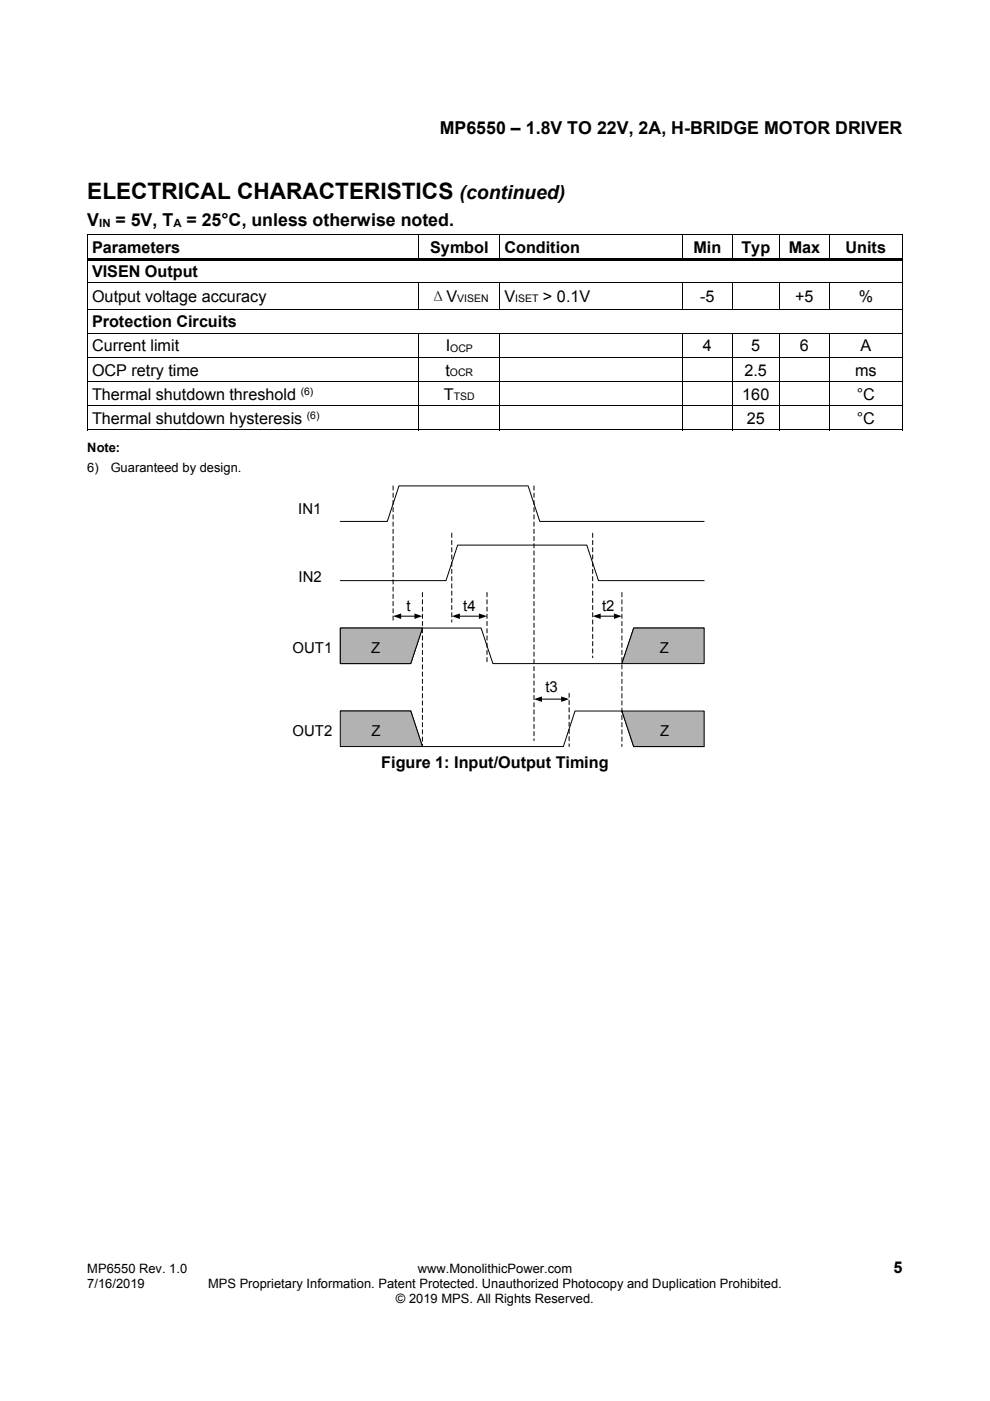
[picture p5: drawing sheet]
<svg xmlns="http://www.w3.org/2000/svg" width="210mm" height="297mm" viewBox="0 0 210 297" stroke-linecap="round" stroke-linejoin="round" font-family="sans-serif">
<g fill="#000">
<path d="M18.4 49.7h.2v.7h-.2zM18.4 54.8h.2v.7h-.2zM18.6 54.8h172.7v.5h-172.7zM88.8 49.7h.1v.7h-.1zM105.9 49.7h.2v.7h-.2zM144.7 49.7h.1v.7h-.1zM155.2 49.7h.2v.7h-.2zM165.2 49.7h.2v.7h-.2zM175.8 49.7h.2v.7h-.2zM191.3 49.7h.2v.7h-.2zM191.3 49.7h.2v.1h-.2zM191.3 54.8h.2v.7h-.2z"/>
<path d="M18.4 59.9h.2v.7h-.2zM18.4 65.5h.2v.7h-.2zM18.4 70.7h.2v.6h-.2zM18.4 75.8h.2v.6h-.2zM88.8 59.9h.1v.7h-.1zM88.8 70.7h.1v.6h-.1zM88.8 75.8h.1v.6h-.1zM105.9 59.9h.2v.7h-.2zM105.9 70.7h.2v.6h-.2zM105.9 75.8h.2v.6h-.2zM144.7 59.9h.1v.7h-.1zM144.7 70.7h.1v.6h-.1z"/>
<path d="M144.7 75.8h.1v.6h-.1zM155.2 59.9h.2v.7h-.2zM155.2 70.7h.2v.6h-.2zM155.2 75.8h.2v.6h-.2zM165.2 59.9h.2v.7h-.2zM165.2 70.7h.2v.6h-.2zM165.2 75.8h.2v.6h-.2zM175.8 59.9h.2v.7h-.2zM175.8 70.7h.2v.6h-.2zM175.8 75.8h.2v.6h-.2zM191.3 59.9h.2v.7h-.2zM191.3 65.5h.2v.7h-.2z"/>
<path d="M191.3 70.7h.2v.6h-.2zM191.3 75.8h.2v.6h-.2zM18.4 80.9h.2v.6h-.2zM18.4 86h.2v.6h-.2zM88.8 80.9h.1v.6h-.1zM88.8 86h.1v.6h-.1zM105.9 80.9h.2v.6h-.2zM105.9 86h.2v.6h-.2zM144.7 80.9h.1v.6h-.1zM144.7 86h.1v.6h-.1zM155.2 80.9h.2v.6h-.2zM155.2 86h.2v.6h-.2z"/>
<path d="M165.2 80.9h.2v.6h-.2zM165.2 86h.2v.6h-.2zM175.8 80.9h.2v.6h-.2zM175.8 86h.2v.6h-.2zM191.3 80.9h.2v.6h-.2zM191.3 86h.2v.6h-.2zM191.3 91.1h.2v.1h-.2z"/>
</g>
<g fill="none" stroke="#000" stroke-width=".21">
<path d="M18.4 49.8h70.4M18.5 50.4v4.4M18.5 55.5v4.4M18.6 60h70.2M88.9 50.4v4.4M88.9 49.8h17M88.9 60h17M106 50.4v4.4M106.1 49.8h38.6M106.1 60h38.6M144.7 50.4v4.4M144.8 49.8h10.4"/>
<path d="M144.8 60h10.4M155.3 50.4v4.4M155.4 49.8h9.8M155.4 60h9.8M165.3 50.4v4.4M165.4 49.8h10.4M165.4 60h10.4M175.9 50.4v4.4M176 49.8h15.3M176 60h15.3M191.4 50.4v4.4M191.4 55.5v4.4"/>
<path d="M18.5 60.6v4.9M18.5 66.2v4.5M18.5 71.3v4.5M18.5 76.4v4.5M18.6 65.6h172.7M18.6 70.7h70.2M18.6 75.8h70.2M88.9 60.6v4.9M88.9 71.3v4.5M88.9 76.4v4.5M88.9 70.7h17M88.9 75.8h17"/>
<path d="M106 60.6v4.9M106 71.3v4.5M106 76.4v4.5M106.1 70.7h38.6M106.1 75.8h38.6M144.7 60.6v4.9M144.7 71.3v4.5M144.7 76.4v4.5M144.8 70.7h10.4M144.8 75.8h10.4M155.3 60.6v4.9M155.3 71.3v4.5"/>
<path d="M155.3 76.4v4.5M155.4 70.7h9.8M155.4 75.8h9.8M165.3 60.6v4.9M165.3 71.3v4.5M165.3 76.4v4.5M165.4 70.7h10.4M165.4 75.8h10.4M175.9 60.6v4.9M175.9 71.3v4.5M175.9 76.4v4.5M176 70.7h15.3"/>
<path d="M176 75.8h15.3M191.4 60.6v4.9M191.4 66.2v4.5M191.4 71.3v4.5M191.4 76.4v4.5M18.4 91.2h70.4M18.5 81.5v4.5M18.5 86.6v4.6M18.6 80.9h70.2M18.6 86h70.2M88.9 81.5v4.5M88.9 86.6v4.6"/>
<path d="M88.9 80.9h17M88.9 86h17M88.9 91.2h17M106 81.5v4.5M106 86.6v4.6M106.1 80.9h38.6M106.1 86h38.6M106.1 91.2h38.6M144.7 81.5v4.5M144.7 86.6v4.6M144.8 80.9h10.4M144.8 86h10.4"/>
<path d="M144.8 91.2h10.4M155.3 81.5v4.5M155.3 86.6v4.6M155.4 80.9h9.8M155.4 86h9.8M155.4 91.2h9.8M165.3 81.5v4.5M165.3 86.6v4.6M165.4 80.9h10.4M165.4 86h10.4M165.4 91.2h10.4M175.9 81.5v4.5"/>
<path d="M175.9 86.6v4.6M176 80.9h15.3M176 86h15.3M176 91.2h15.3M191.4 81.5v4.5M191.4 86.6v4.6M72.2 110.6h9.9l2.5-7.6h27.4l2.5 7.6h34.9M72.2 123.1h22.4l2.5-7.5h27.4l2.4 7.5h22.5M89.6 133.2h-17.4v7.5h14.9l2.5-7.5h12.4l2.5 7.5h27.4l2.5-7.5h15M72.2 150.7h14.9l2.5 7.6h29.9l2.5-7.6h9.9l2.5 7.6h15"/>
</g>
<path d="M72.2 150.7h14.9l2.5 7.6h-17.4z" fill-rule="evenodd" fill="#b2b2b2"/>
<path d="M72.2 150.7h14.9l2.5 7.6h-17.4z" fill="none" stroke="#000" stroke-width=".21"/>
<path d="M72.2 133.2h17.4l-2.5 7.5h-14.9z" fill-rule="evenodd" fill="#b2b2b2"/>
<path d="M72.2 133.2h17.4l-2.5 7.5h-14.9z" fill="none" stroke="#000" stroke-width=".21"/>
<path d="M134.4 133.2h15v7.5h-17.5z" fill-rule="evenodd" fill="#b2b2b2"/>
<path d="M134.4 133.2h15v7.5h-17.5z" fill="none" stroke="#000" stroke-width=".21"/>
<path d="M131.9 150.7h17.5v7.6h-15z" fill-rule="evenodd" fill="#b2b2b2"/>
<path d="M84.9 130.6h3.1M97.4 130.6h4.3M127.3 130.6h3.1M114.8 148.2h4.3M131.9 150.7h17.5v7.6h-15z" fill="none" stroke="#000" stroke-width=".21"/>
<path d="M83.4 103v28.9M95.8 113.1v18.8M113.3 103v54M125.7 113.1v26.3M89.6 125.6v32.7M103.3 125.6v15.1M131.9 125.6v32.7M120.7 147v11.3" fill="none" stroke="#000" stroke-width=".21" stroke-dasharray=".9 .6"/>
<path d="M83.4 130.6l1.7-.5v1.1zM87.9 130.1l1.7 .5-1.7 .6zM95.8 130.6l1.7-.5v1.1zM101.6 130.1l1.7 .5-1.7 .6zM125.7 130.6l1.7-.5v1.1zM130.2 130.1l1.7 .5-1.7 .6zM113.3 148.2l1.7-.5v1.1zM119 147.7l1.7 .5-1.7 .6z" fill="#000"/>
<text font-size="4.8" x="18.5" y="42.2">ELECTRICAL CHARACTERISTICS</text>
<text font-size="4.1" x="97.5" y="42.2">(continued)</text>
<g font-size="3.8">
<text x="93.3" y="28.5">MP6550 – 1.8V TO 22V, 2A, H-BRIDGE MOTOR DRIVER</text>
<text x="18.5" y="47.9">V</text>
<text x="24.5" y="47.9">= 5V, T</text>
<text x="39.5" y="47.9">= 25°C, unless otherwise noted.</text>
</g>
<g font-size="3.4">
<text x="19.5" y="53.6">Parameters</text>
<text x="91.2" y="53.6">Symbol</text>
<text x="107" y="53.6">Condition</text>
<text x="147.1" y="53.6">Min</text>
<text x="157.3" y="53.6">Typ</text>
<text x="167.3" y="53.6">Max</text>
<text x="179.4" y="53.6">Units</text>
<text x="19.5" y="58.7">VISEN Output</text>
<text x="19.5" y="64">Output voltage accuracy</text>
<text x="91.2" y="64">ΔV</text>
<text x="107" y="64">V</text>
<text x="115.2" y="64">&gt; 0.1V</text>
<text x="148.5" y="64">-5</text>
<text x="168.6" y="64">+5</text>
<text x="182.1" y="64">%</text>
<text x="19.5" y="69.4">Protection Circuits</text>
<text x="19.5" y="74.5">Current limit</text>
<text x="94.6" y="74.5">I</text>
<text x="149.1" y="74.5">4</text>
<text x="159.3" y="74.5">5</text>
<text x="169.6" y="74.5">6</text>
<text x="182.5" y="74.5">A</text>
<text x="19.5" y="79.6">OCP retry time</text>
<text x="94.5" y="79.6">t</text>
<text x="157.9" y="79.6">2.5</text>
<text x="181.4" y="79.6">ms</text>
<text x="19.5" y="84.7">Thermal shutdown threshold</text>
<text x="19.5" y="89.9">Thermal shutdown hysteresis</text>
<text x="94.2" y="84.7">T</text>
<text x="157.4" y="84.7">160</text>
<text x="158.4" y="89.9">25</text>
<text x="181.7" y="89.9">°C</text>
<text x="181.7" y="84.7">°C</text>
<text x="80.9" y="162.8">Figure 1: Input/Output Timing</text>
<text x="189.5" y="269.9">5</text>
</g>
<g font-size="3.2">
<text x="63.3" y="109">IN1</text>
<text x="63.3" y="123.4">IN2</text>
<text x="86.2" y="129.6">t</text>
<text x="98.3" y="129.6">t4</text>
<text x="127.7" y="129.6">t2</text>
<text x="62.1" y="138.5">OUT1</text>
<text x="78.7" y="138.5">Z</text>
<text x="139.9" y="138.5">Z</text>
<text x="115.7" y="146.7">t3</text>
<text x="62.1" y="156">OUT2</text>
<text x="78.8" y="156">Z</text>
<text x="140" y="156">Z</text>
</g>
<g font-size="2.7">
<text x="18.5" y="95.8">Note:</text>
<text x="18.5" y="100">6)</text>
<text x="23.5" y="100">Guaranteed by design.</text>
<text x="18.5" y="269.9">MP6550 Rev. 1.0</text>
<text x="88.6" y="269.9">www.MonolithicPower.com</text>
<text x="18.5" y="273.2">7/16/2019</text>
<text x="44.1" y="273.2">MPS Proprietary Information. Patent Protected. Unauthorized Photocopy and Duplication Prohibited.</text>
<text x="84" y="276.3">© 2019 MPS. All Rights Reserved.</text>
</g>
<g font-size="2.4">
<text x="21" y="48.2">IN</text>
<text x="36.8" y="48.2">A</text>
</g>
<g font-size="2.2">
<text x="97" y="64">VISEN</text>
<text x="109.3" y="64">ISET</text>
<text x="95.5" y="74.7">OCP</text>
<text x="63.8" y="83.7">(6)</text>
<text x="95.4" y="79.8">OCR</text>
<text x="65.1" y="88.8">(6)</text>
<text x="96.2" y="84.9">TSD</text>
</g>
</svg>
